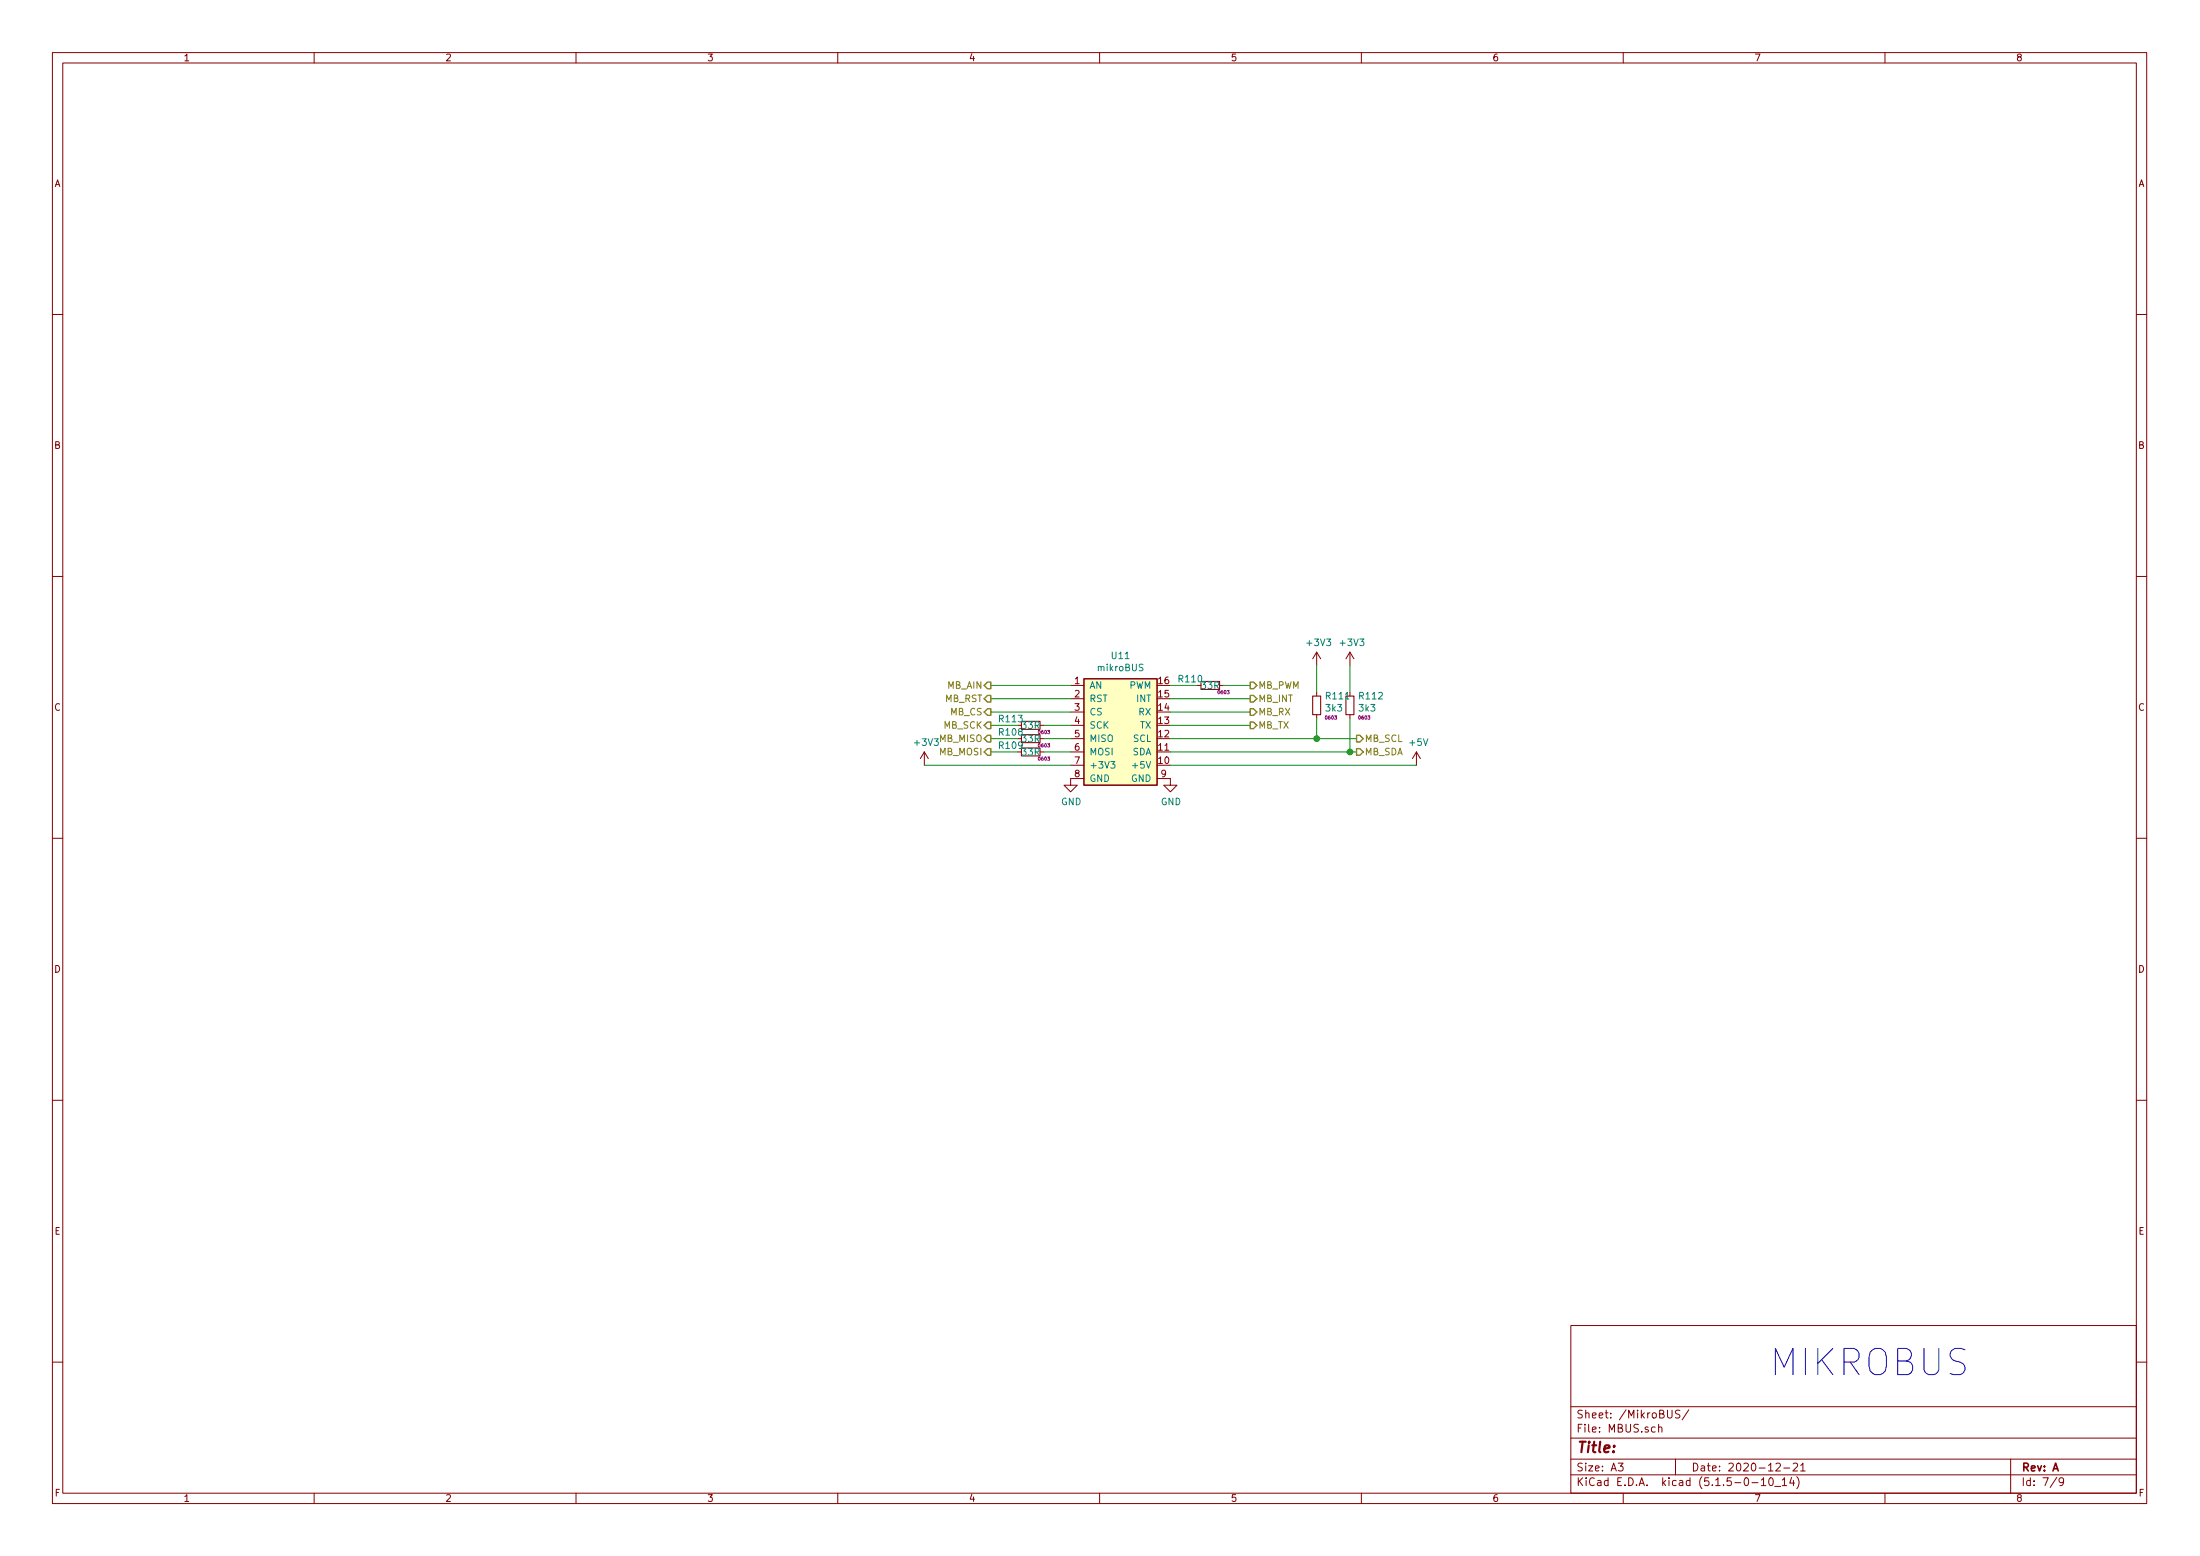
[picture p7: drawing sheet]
EESchema Schematic File Version 4
EELAYER 30 0
EELAYER END
$Descr A3 16535 11693
encoding utf-8
Sheet 7 9
Title ""
Date "2020-12-21"
Rev "A"
Comp ""
Comment1 ""
Comment2 ""
Comment3 ""
Comment4 ""
$EndDescr
$Comp
L !komunikatory:mikroBUS U11
U 1 1
P 8400 5500
F 0 "U11" H 8425 6075 50  0000 C CNN
F 1 "mikroBUS" H 8425 5984 50  0000 C CNN
F 2 "daymoon:mikroBUS" H 8350 5500 50  0001 C CNN
F 3 "https://download.mikroe.com/documents/standards/mikrobus/mikrobus-standard-specification-v200.pdf" H 8350 5500 50  0001 C CNN
	1    8400 5500
	1    0    0    -1  
$EndComp
Wire Wire Line
	8050 5750 6950 5750
$Comp
L power:GND #PWR0176
U 1 1
P 8050 5850
F 0 "#PWR0176" H 8050 5600 50  0001 C CNN
F 1 "GND" H 8055 5677 50  0000 C CNN
F 2 "" H 8050 5850 50  0001 C CNN
F 3 "" H 8050 5850 50  0001 C CNN
	1    8050 5850
	1    0    0    -1  
$EndComp
$Comp
L power:GND #PWR0177
U 1 1
P 8800 5850
F 0 "#PWR0177" H 8800 5600 50  0001 C CNN
F 1 "GND" H 8805 5677 50  0000 C CNN
F 2 "" H 8800 5850 50  0001 C CNN
F 3 "" H 8800 5850 50  0001 C CNN
	1    8800 5850
	1    0    0    -1  
$EndComp
Wire Wire Line
	8800 5750 10650 5750
$Comp
L power:+5V #PWR0178
U 1 1
P 10650 5750
F 0 "#PWR0178" H 10650 5600 50  0001 C CNN
F 1 "+5V" H 10665 5923 50  0000 C CNN
F 2 "" H 10650 5750 50  0001 C CNN
F 3 "" H 10650 5750 50  0001 C CNN
	1    10650 5750
	1    0    0    -1  
$EndComp
$Comp
L power:+3V3 #PWR0179
U 1 1
P 6950 5750
F 0 "#PWR0179" H 6950 5600 50  0001 C CNN
F 1 "+3V3" H 6965 5923 50  0000 C CNN
F 2 "" H 6950 5750 50  0001 C CNN
F 3 "" H 6950 5750 50  0001 C CNN
	1    6950 5750
	1    0    0    -1  
$EndComp
Text HLabel 7450 5150 0    50   Output ~ 0
MB_AIN
Text HLabel 7450 5250 0    50   Output ~ 0
MB_RST
Text HLabel 7450 5350 0    50   Output ~ 0
MB_CS
Text HLabel 7450 5450 0    50   Output ~ 0
MB_SCK
Text HLabel 7450 5550 0    50   Output ~ 0
MB_MISO
Text HLabel 7450 5650 0    50   Output ~ 0
MB_MOSI
Text HLabel 9400 5150 2    50   Output ~ 0
MB_PWM
Text HLabel 9400 5250 2    50   Output ~ 0
MB_INT
Text HLabel 9400 5350 2    50   Output ~ 0
MB_RX
Text HLabel 9400 5450 2    50   Output ~ 0
MB_TX
Text HLabel 10200 5550 2    50   Output ~ 0
MB_SCL
Text HLabel 10200 5650 2    50   Output ~ 0
MB_SDA
Wire Wire Line
	8800 5150 9000 5150
Wire Wire Line
	8800 5250 9400 5250
Wire Wire Line
	8800 5350 9400 5350
Wire Wire Line
	8800 5450 9400 5450
Wire Wire Line
	8800 5550 9900 5550
Wire Wire Line
	8800 5650 10150 5650
Wire Wire Line
	7450 5150 8050 5150
Wire Wire Line
	7450 5250 8050 5250
Wire Wire Line
	7450 5350 8050 5350
Wire Wire Line
	7450 5450 7650 5450
Wire Wire Line
	7450 5550 7650 5550
Wire Wire Line
	7450 5650 7650 5650
Text Notes 13300 10350 0    197  ~ 0
MIKROBUS
$Comp
L !rezistory:33R R113
U 1 1
P 7750 5450
F 0 "R113" V 7700 5300 50  0000 C CNN
F 1 "33R" V 7750 5450 50  0000 C CNN
F 2 "Resistor_SMD:R_0603_1608Metric" H 7950 5800 50  0001 C CNN
F 3 "~" H 7750 5450 50  0001 C CNN
F 4 "MCWR06X33R0FTL" H 8150 5700 50  0001 C CNN "MOC"
F 5 "Farnell" H 8100 5650 50  0001 C CNN "Supplier"
F 6 "0603" V 7800 5550 25  0000 C CNN "Size"
	1    7750 5450
	0    1    1    0   
$EndComp
Wire Wire Line
	7850 5450 8050 5450
$Comp
L !rezistory:33R R108
U 1 1
P 7750 5550
F 0 "R108" V 7700 5400 50  0000 C CNN
F 1 "33R" V 7750 5550 50  0000 C CNN
F 2 "Resistor_SMD:R_0603_1608Metric" H 7950 5900 50  0001 C CNN
F 3 "~" H 7750 5550 50  0001 C CNN
F 4 "MCWR06X33R0FTL" H 8150 5800 50  0001 C CNN "MOC"
F 5 "Farnell" H 8100 5750 50  0001 C CNN "Supplier"
F 6 "0603" V 7800 5650 25  0000 C CNN "Size"
	1    7750 5550
	0    1    1    0   
$EndComp
Wire Wire Line
	7850 5550 8050 5550
$Comp
L !rezistory:33R R109
U 1 1
P 7750 5650
F 0 "R109" V 7700 5500 50  0000 C CNN
F 1 "33R" V 7750 5650 50  0000 C CNN
F 2 "Resistor_SMD:R_0603_1608Metric" H 7950 6000 50  0001 C CNN
F 3 "~" H 7750 5650 50  0001 C CNN
F 4 "MCWR06X33R0FTL" H 8150 5900 50  0001 C CNN "MOC"
F 5 "Farnell" H 8100 5850 50  0001 C CNN "Supplier"
F 6 "0603" V 7800 5750 25  0000 C CNN "Size"
	1    7750 5650
	0    1    1    0   
$EndComp
Wire Wire Line
	7850 5650 8050 5650
$Comp
L !rezistory:33R R110
U 1 1
P 9100 5150
F 0 "R110" V 9050 5000 50  0000 C CNN
F 1 "33R" V 9100 5150 50  0000 C CNN
F 2 "Resistor_SMD:R_0603_1608Metric" H 9300 5500 50  0001 C CNN
F 3 "~" H 9100 5150 50  0001 C CNN
F 4 "MCWR06X33R0FTL" H 9500 5400 50  0001 C CNN "MOC"
F 5 "Farnell" H 9450 5350 50  0001 C CNN "Supplier"
F 6 "0603" V 9150 5250 25  0000 C CNN "Size"
	1    9100 5150
	0    1    1    0   
$EndComp
Wire Wire Line
	9200 5150 9400 5150
$Comp
L !rezistory:3k3 R111
U 1 1
P 9900 5300
F 0 "R111" H 9959 5372 50  0000 L CNN
F 1 "3k3" H 9959 5281 50  0000 L CNN
F 2 "Resistor_SMD:R_0603_1608Metric" H 9900 5300 50  0001 C CNN
F 3 "~" H 9900 5300 50  0001 C CNN
F 4 "MCWR06X3301FTL" H 9900 5300 50  0001 C CNN "MOC"
F 5 "Farnell" H 9900 5300 50  0001 C CNN "Supplier"
F 6 "0603" H 9959 5209 25  0000 L CNN "Size"
	1    9900 5300
	1    0    0    -1  
$EndComp
$Comp
L !rezistory:3k3 R112
U 1 1
P 10150 5300
F 0 "R112" H 10209 5372 50  0000 L CNN
F 1 "3k3" H 10209 5281 50  0000 L CNN
F 2 "Resistor_SMD:R_0603_1608Metric" H 10150 5300 50  0001 C CNN
F 3 "~" H 10150 5300 50  0001 C CNN
F 4 "MCWR06X3301FTL" H 10150 5300 50  0001 C CNN "MOC"
F 5 "Farnell" H 10150 5300 50  0001 C CNN "Supplier"
F 6 "0603" H 10209 5209 25  0000 L CNN "Size"
	1    10150 5300
	1    0    0    -1  
$EndComp
Wire Wire Line
	10150 5400 10150 5650
Connection ~ 10150 5650
Wire Wire Line
	10150 5650 10200 5650
Wire Wire Line
	9900 5400 9900 5550
Connection ~ 9900 5550
Wire Wire Line
	9900 5550 10200 5550
Wire Wire Line
	9900 5200 9900 5000
$Comp
L power:+3V3 #PWR0133
U 1 1
P 9900 5000
F 0 "#PWR0133" H 9900 4850 50  0001 C CNN
F 1 "+3V3" H 9915 5173 50  0000 C CNN
F 2 "" H 9900 5000 50  0001 C CNN
F 3 "" H 9900 5000 50  0001 C CNN
	1    9900 5000
	1    0    0    -1  
$EndComp
$Comp
L power:+3V3 #PWR0144
U 1 1
P 10150 5000
F 0 "#PWR0144" H 10150 4850 50  0001 C CNN
F 1 "+3V3" H 10165 5173 50  0000 C CNN
F 2 "" H 10150 5000 50  0001 C CNN
F 3 "" H 10150 5000 50  0001 C CNN
	1    10150 5000
	1    0    0    -1  
$EndComp
Wire Wire Line
	10150 5000 10150 5200
$EndSCHEMATC
